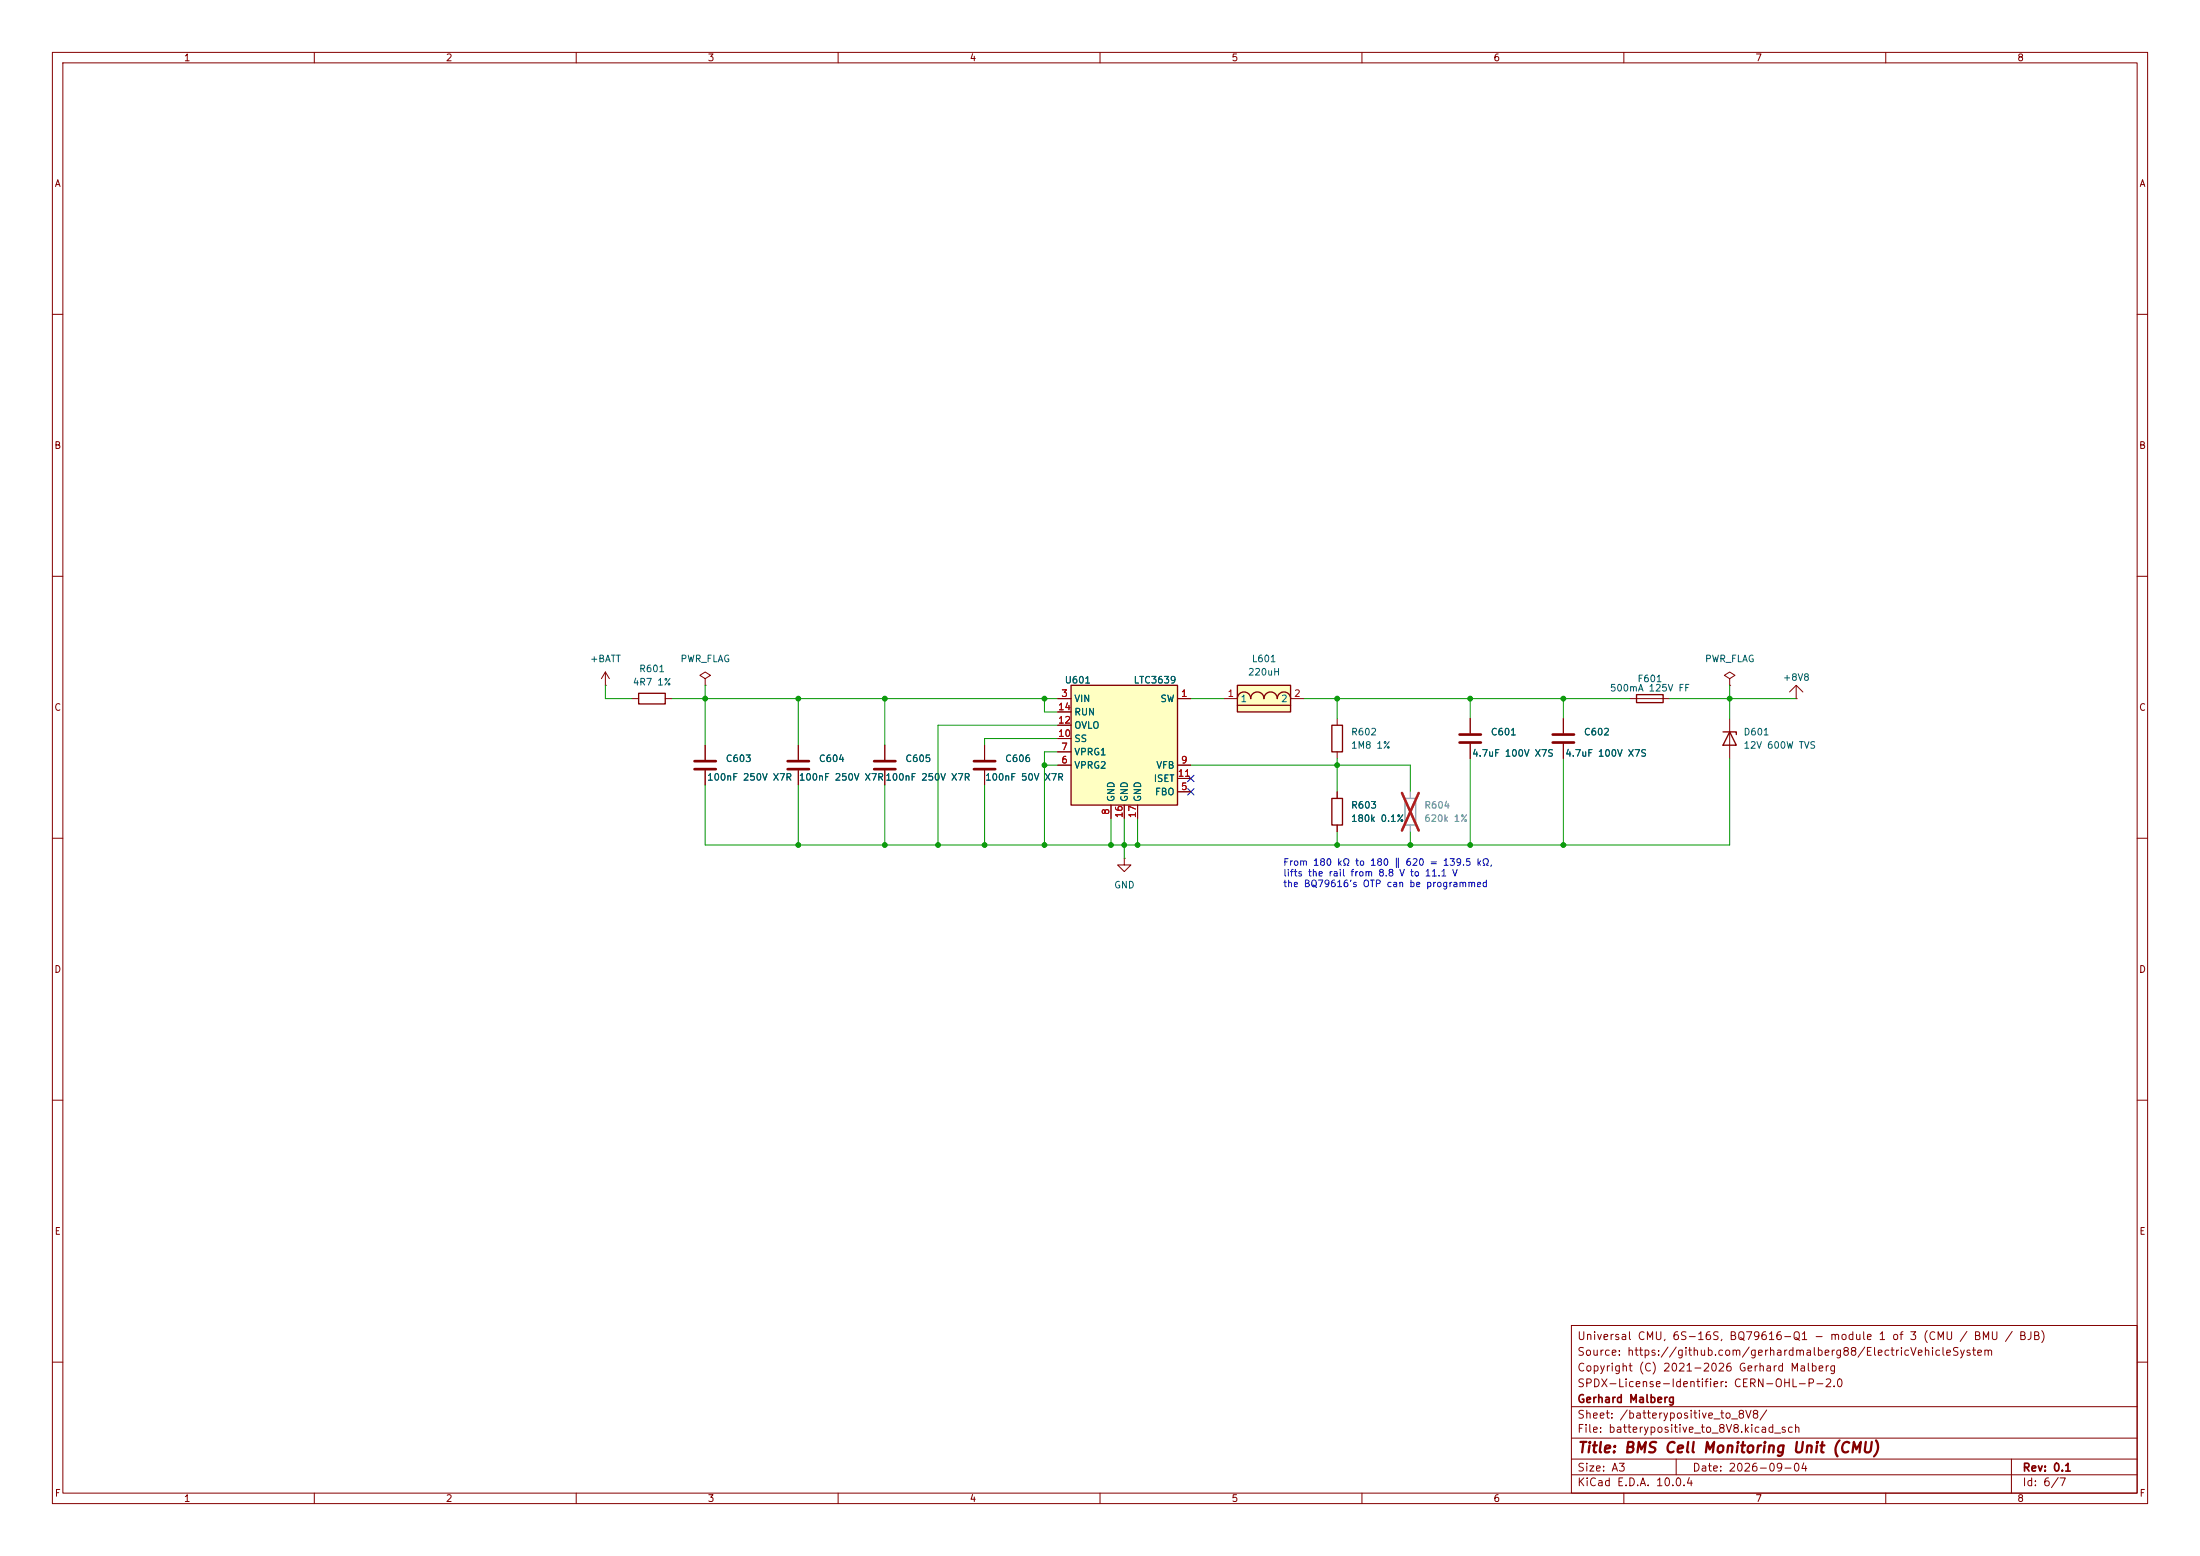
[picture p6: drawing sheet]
<svg xmlns="http://www.w3.org/2000/svg" width="420mm" height="297mm" viewBox="0 0 420 297" stroke-linecap="round" stroke-linejoin="round" font-family="sans-serif">
<g fill="none" stroke="#840000" stroke-width=".19">
<path d="M10 10h400v277h-400zM12 12h396v273h-396zM60 10v2M110 10v2M160 10v2M210 10v2M260 10v2M310 10v2M360 10v2M10 60h2M408 60h2M10 110h2"/>
<path d="M408 110h2M115.6 130.8h.1M115.6 128.3l-.8 1.2M115.6 128.3l.7 1.2M115.6 128.3v2.5M120.6 133.4h1.3M127 133.4h1.3M134.6 129.5l1-.6-1-.6-1 .6 1 .6v1.3M134.6 130.8h.1M255.3 137.2v1.2M280.7 137.2v2.8M298.4 137.2v2.8"/>
<path d="M311.1 133.4h7.7M330.2 129.5l1-.6-1-.6-1 .6 1 .6v1.3M330.2 130.8h.1M330.2 137.2v7.6M341.6 132.1l1.3-1.3 1.3 1.3M342.9 133.4h.1M342.9 130.8v2.6M10 160h2M134.6 142.2v2.8M134.6 147.1v2.8M152.4 142.2v2.8M152.4 147.1v2.8"/>
<path d="M168.9 142.2v2.8M168.9 147.1v2.8M255.3 143.5v1.3M255.3 151.1v1.3M255.3 157.5v1.3M280.7 142v2.8M298.4 142v2.8M408 160h2M214.6 163.8v1.3h1.3l-1.3 1.3-1.2-1.3h1.2M214.6 163.8h.1M10 210h2M408 210h2"/>
<path d="M300 253h108v32h-108zM10 260h2M300 278.5h108M300 274.5h108M300 268.5h108M320 278.5v3M384 278.5v6.5M408 260h2M60 285v2M110 285v2M160 285v2M210 285v2"/>
<path d="M260 285v2M300 281.5h108M310 285v2M360 285v2"/>
</g>
<path d="M268.2 152.4h2.1v5.1h-2.1z" fill="none" stroke="#9c9b98" stroke-width=".25"/>
<path d="M269.2 151.1v1.3M269.2 157.5v1.3" fill="none" stroke="#9c9b98" stroke-width=".19"/>
<path d="M267.6 151.4l3.2 7.1M270.8 151.4l-3.2 7.1" fill="none" stroke="#e12e31" stroke-width=".46"/>
<path d="M121.9 132.3h5.1v2.1h-5.1zM254.3 138.4h2v5.1h-2zM312.4 132.6h5.1v1.5h-5.1zM328.9 139.7h2.6v.5M330.2 139.7l1.3 2.5h-2.6zM254.3 152.4h2v5.1h-2z" fill="none" stroke="#840000" stroke-width=".25"/>
<path d="M132.6 145.3h4.1M132.6 146.8h4.1M150.4 145.3h4M150.4 146.8h4M166.9 145.3h4M166.9 146.8h4M278.6 140.2h4.1M278.6 141.7h4.1M296.4 140.2h4.1M296.4 141.7h4.1" fill="none" stroke="#840000" stroke-width=".51"/>
<path d="M204.5 130.8h20.3v22.9h-20.3z" fill="#ffffc2"/>
<path d="M204.5 130.8h20.3v22.9h-20.3z" fill="none" stroke="#840000" stroke-width=".25"/>
<g fill="none" stroke="#840000" stroke-width=".19">
<path d="M201.9 133.4h2.6M201.9 138.4h2.6M201.9 135.9h2.6M224.8 133.4h2.5M188 142.2v2.8M188 147.1v2.8M201.9 146.1h2.6M201.9 143.5h2.6M201.9 141h2.6M212.1 153.7v2.5M214.6 153.7v2.5M217.2 153.7v2.5"/>
<path d="M224.8 151.1h2.5M224.8 146.1h2.5M224.8 148.6h2.5"/>
</g>
<path d="M185.9 145.3h4.1M185.9 146.8h4.1" fill="none" stroke="#840000" stroke-width=".51"/>
<path d="M236.2 130.8h10.2v5.1h-10.2z" fill="#ffffc2"/>
<path d="M236.2 130.8h10.2v5.1h-10.2zM236.2 133.4a1.27 1.27 0 0 1 1.3-1.3 1.27 1.27 0 0 1 1.3 1.3 1.27 1.27 0 0 1 1.2-1.3 1.27 1.27 0 0 1 1.3 1.3 1.27 1.27 0 0 1 1.3-1.3 1.27 1.27 0 0 1 1.2 1.3 1.27 1.27 0 0 1 1.3-1.3 1.27 1.27 0 0 1 1.3 1.3M236.2 134.6h10.2" fill="none" stroke="#840000" stroke-width=".25"/>
<g fill="none" stroke="#840000" stroke-width=".19">
<path d="M201.9 133.4h2.6M201.9 138.4h2.6M201.9 135.9h2.6M224.8 133.4h2.5M233.7 133.4h2.5M246.4 133.4h2.5M280.7 137.2v2.8M298.4 137.2v2.8M134.6 142.2v2.8M134.6 147.1v2.8M152.4 142.2v2.8M152.4 147.1v2.8"/>
<path d="M168.9 142.2v2.8M168.9 147.1v2.8M188 142.2v2.8M188 147.1v2.8M201.9 146.1h2.6M201.9 143.5h2.6M201.9 141h2.6M212.1 153.7v2.5M214.6 153.7v2.5M217.2 153.7v2.5M224.8 151.1h2.5M224.8 146.1h2.5"/>
<path d="M224.8 148.6h2.5M255.3 151.1v1.3M255.3 157.5v1.3M280.7 142v2.8M298.4 142v2.8"/>
</g>
<g fill="none" stroke="#009600" stroke-width=".19">
<path d="M115.6 130.8v2.6h5M128.3 133.4h73.6M134.6 130.8v11.4M152.4 133.4v8.8M168.9 133.4v8.8M199.4 133.4v2.5h2.5M201.9 138.4h-22.8v22.9M227.3 133.4h6.4M248.9 133.4h62.2M255.3 133.4v3.8M280.7 133.4v3.8M298.4 133.4v3.8"/>
<path d="M318.8 133.4h24.1M330.2 130.8v6.4M152.4 149.9v11.4M168.9 149.9v11.4M188 149.9v11.4M199.4 146.1h2.5M201.9 141h-13.9v1.2M201.9 143.5h-2.5v17.8M212.1 156.2v5.1M214.6 156.2v7.6M217.2 156.2v5.1M227.3 146.1h41.9v5"/>
<path d="M255.3 144.8v6.3M255.3 158.8v2.5M269.2 158.8v2.5M280.7 144.8v16.5M298.4 144.8v16.5M330.2 144.8v16.5h-195.6v-11.4"/>
</g>
<path d="M226.7 150.5l1.2 1.2M226.7 148l1.2 1.2M227.9 150.5l-1.2 1.2M227.9 148l-1.2 1.2" fill="none" stroke="#000084" stroke-width=".19"/>
<path d="M269.2 151.1v1.3M269.2 157.5v1.3" fill="none" stroke="#9c9b98" stroke-width=".19"/>
<path d="M267.6 151.4l3.2 7.1M270.8 151.4l-3.2 7.1" fill="none" stroke="#e12e31" stroke-width=".46"/>
<g fill="#009600" stroke="#009600" stroke-width=".19">
<circle cx="255.3" cy="146.1" r=".46"/>
<circle cx="280.7" cy="161.3" r=".46"/>
<circle cx="269.2" cy="161.3" r=".46"/>
<circle cx="255.3" cy="161.3" r=".46"/>
<circle cx="255.3" cy="133.4" r=".46"/>
<circle cx="280.7" cy="133.4" r=".46"/>
<circle cx="298.4" cy="161.3" r=".46"/>
<circle cx="330.2" cy="133.4" r=".46"/>
<circle cx="298.4" cy="133.4" r=".46"/>
<circle cx="168.9" cy="133.4" r=".46"/>
<circle cx="152.4" cy="133.4" r=".46"/>
<circle cx="134.6" cy="133.4" r=".46"/>
<circle cx="188" cy="161.3" r=".46"/>
<circle cx="179.1" cy="161.3" r=".46"/>
<circle cx="152.4" cy="161.3" r=".46"/>
<circle cx="168.9" cy="161.3" r=".46"/>
<circle cx="199.4" cy="146.1" r=".46"/>
<circle cx="199.4" cy="161.3" r=".46"/>
<circle cx="214.6" cy="161.3" r=".46"/>
<circle cx="217.2" cy="161.3" r=".46"/>
<circle cx="199.4" cy="133.4" r=".46"/>
<circle cx="212.1" cy="161.3" r=".46"/>
</g>
<text font-size="2" fill="#840000" x="301" y="277.8">Title: BMS Cell Monitoring Unit (CMU)</text>
<g font-size="1.5" fill="#840000">
<text x="301" y="256.1">Universal CMU, 6S-16S, BQ79616-Q1 - module 1 of 3 (CMU / BMU / BJB)</text>
<text x="301" y="262.1">Copyright (C) 2021-2026 Gerhard Malberg</text>
<text x="301" y="259.1">Source: https://github.com/gerhardmalberg88/ElectricVehicleSystem</text>
<text x="301" y="268.1">Gerhard Malberg</text>
<text x="301" y="265.1">SPDX-License-Identifier: CERN-OHL-P-2.0</text>
<text x="301" y="273.8">File: batterypositive_to_8V8.kicad_sch</text>
<text x="301" y="271.1">Sheet: /batterypositive_to_8V8/</text>
<text x="301" y="281.2">Size: A3</text>
<text x="323" y="281.2">Date: 2026-09-04</text>
<text x="386" y="281.2">Rev: 0.1</text>
<text x="301" y="284">KiCad E.D.A. 10.0.4</text>
<text x="386" y="284">Id: 6/7</text>
</g>
<g font-size="1.3" fill="#840000">
<text x="35" y="12">1</text>
<text x="85" y="12">2</text>
<text x="135" y="12">3</text>
<text x="185" y="12">4</text>
<text x="235" y="12">5</text>
<text x="285" y="12">6</text>
<text x="335" y="12">7</text>
<text x="385" y="12">8</text>
<text x="10.3" y="36">A</text>
<text x="408.3" y="36">A</text>
<text x="10.3" y="86">B</text>
<text x="408.2" y="86">B</text>
<text x="10.3" y="136">C</text>
<text x="408.2" y="136">C</text>
<text x="10.3" y="186">D</text>
<text x="408.2" y="186">D</text>
<text x="10.3" y="236">E</text>
<text x="408.3" y="236">E</text>
<text x="10.3" y="286">F</text>
<text x="35" y="287">1</text>
<text x="85" y="287">2</text>
<text x="135" y="287">3</text>
<text x="185" y="287">4</text>
<text x="235" y="287">5</text>
<text x="285" y="287">6</text>
<text x="335" y="287">7</text>
<text x="385" y="287">8</text>
<text x="408.3" y="286">F</text>
</g>
<g font-size="1.3" fill="#006464">
<text x="112.5" y="126.7">+BATT</text>
<text x="120.7" y="131.1">4R7 1%</text>
<text x="121.9" y="128.6">R601</text>
<text x="129.8" y="126.7">PWR_FLAG</text>
<text x="203.2" y="130.8">U601</text>
<text x="216.3" y="130.8">LTC3639</text>
<text x="238.1" y="129.2">220uH</text>
<text x="238.9" y="126.7">L601</text>
<text x="312.5" y="130.5">F601</text>
<text x="325.4" y="126.7">PWR_FLAG</text>
<text x="340.3" y="130.3">+8V8</text>
<text x="205" y="134.3">VIN</text>
<text x="205" y="136.9">RUN</text>
<text x="221.4" y="134.3">SW</text>
<text x="236.7" y="134.3">1</text>
<text x="244.5" y="134.3">2</text>
<text x="307.2" y="132.3">500mA 125V FF</text>
<text x="205" y="141.9">SS</text>
<text x="205" y="139.4">OVLO</text>
<text x="257.8" y="140.7">R602</text>
<text x="257.8" y="143.2">1M8 1%</text>
<text x="284.5" y="140.7">C601</text>
<text x="302.3" y="140.7">C602</text>
<text x="332.7" y="140.7">D601</text>
<text x="332.7" y="143.2">12V 600W TVS</text>
<text x="134.9" y="149.3">100nF 250V X7R</text>
<text x="138.4" y="145.8">C603</text>
<text x="152.4" y="149.3">100nF 250V X7R</text>
<text x="156.2" y="145.8">C604</text>
<text x="168.9" y="149.3">100nF 250V X7R</text>
<text x="172.7" y="145.8">C605</text>
<text x="188" y="149.3">100nF 50V X7R</text>
<text x="191.8" y="145.8">C606</text>
<text x="205" y="147">VPRG2</text>
<text x="205" y="144.5">VPRG1</text>
<text x="220.1" y="149.6">ISET</text>
<text x="220.6" y="147">VFB</text>
<text x="280.9" y="144.7">4.7uF 100V X7S</text>
<text x="298.7" y="144.7">4.7uF 100V X7S</text>
<text x="213.1" y="153.2" transform="rotate(-90 213.1 153.2)">GND</text>
<text x="215.6" y="153.2" transform="rotate(-90 215.6 153.2)">GND</text>
<text x="218.1" y="153.2" transform="rotate(-90 218.1 153.2)">GND</text>
<text x="220.4" y="152.1">FBO</text>
<text x="257.8" y="154.6">R603</text>
<text x="257.8" y="157.2">180k 0.1%</text>
<text x="212.6" y="169.9">GND</text>
</g>
<g font-size="1.3" fill="#a90000">
<text x="201.9" y="135.9">14</text>
<text x="202.5" y="133.3">3</text>
<text x="225.4" y="133.3">1</text>
<text x="234.2" y="133.3">1</text>
<text x="246.9" y="133.3">2</text>
<text x="201.9" y="140.9">10</text>
<text x="201.9" y="138.4">12</text>
<text x="202.5" y="143.5">7</text>
<text x="202.5" y="146">6</text>
<text x="224.7" y="148.6">11</text>
<text x="225.4" y="146">9</text>
<text x="212.1" y="155.6" transform="rotate(-90 212.1 155.6)">8</text>
<text x="225.4" y="151.1">5</text>
<text x="214.6" y="156.3" transform="rotate(-90 214.6 156.3)">16</text>
<text x="217.1" y="156.3" transform="rotate(-90 217.1 156.3)">17</text>
</g>
<g font-size="1.3" fill="#939391">
<text x="271.8" y="154.6">R604</text>
<text x="271.8" y="157.2">620k 1%</text>
</g>
<g font-size="1.3" fill="#0000c2">
<text x="244.9" y="165.6">From 180 kΩ to 180 ∥ 620 = 139.5 kΩ,</text>
<text x="244.9" y="167.6">lifts the rail from 8.8 V to 11.1 V</text>
<text x="244.9" y="169.6">the BQ79616's OTP can be programmed</text>
</g>
</svg>
